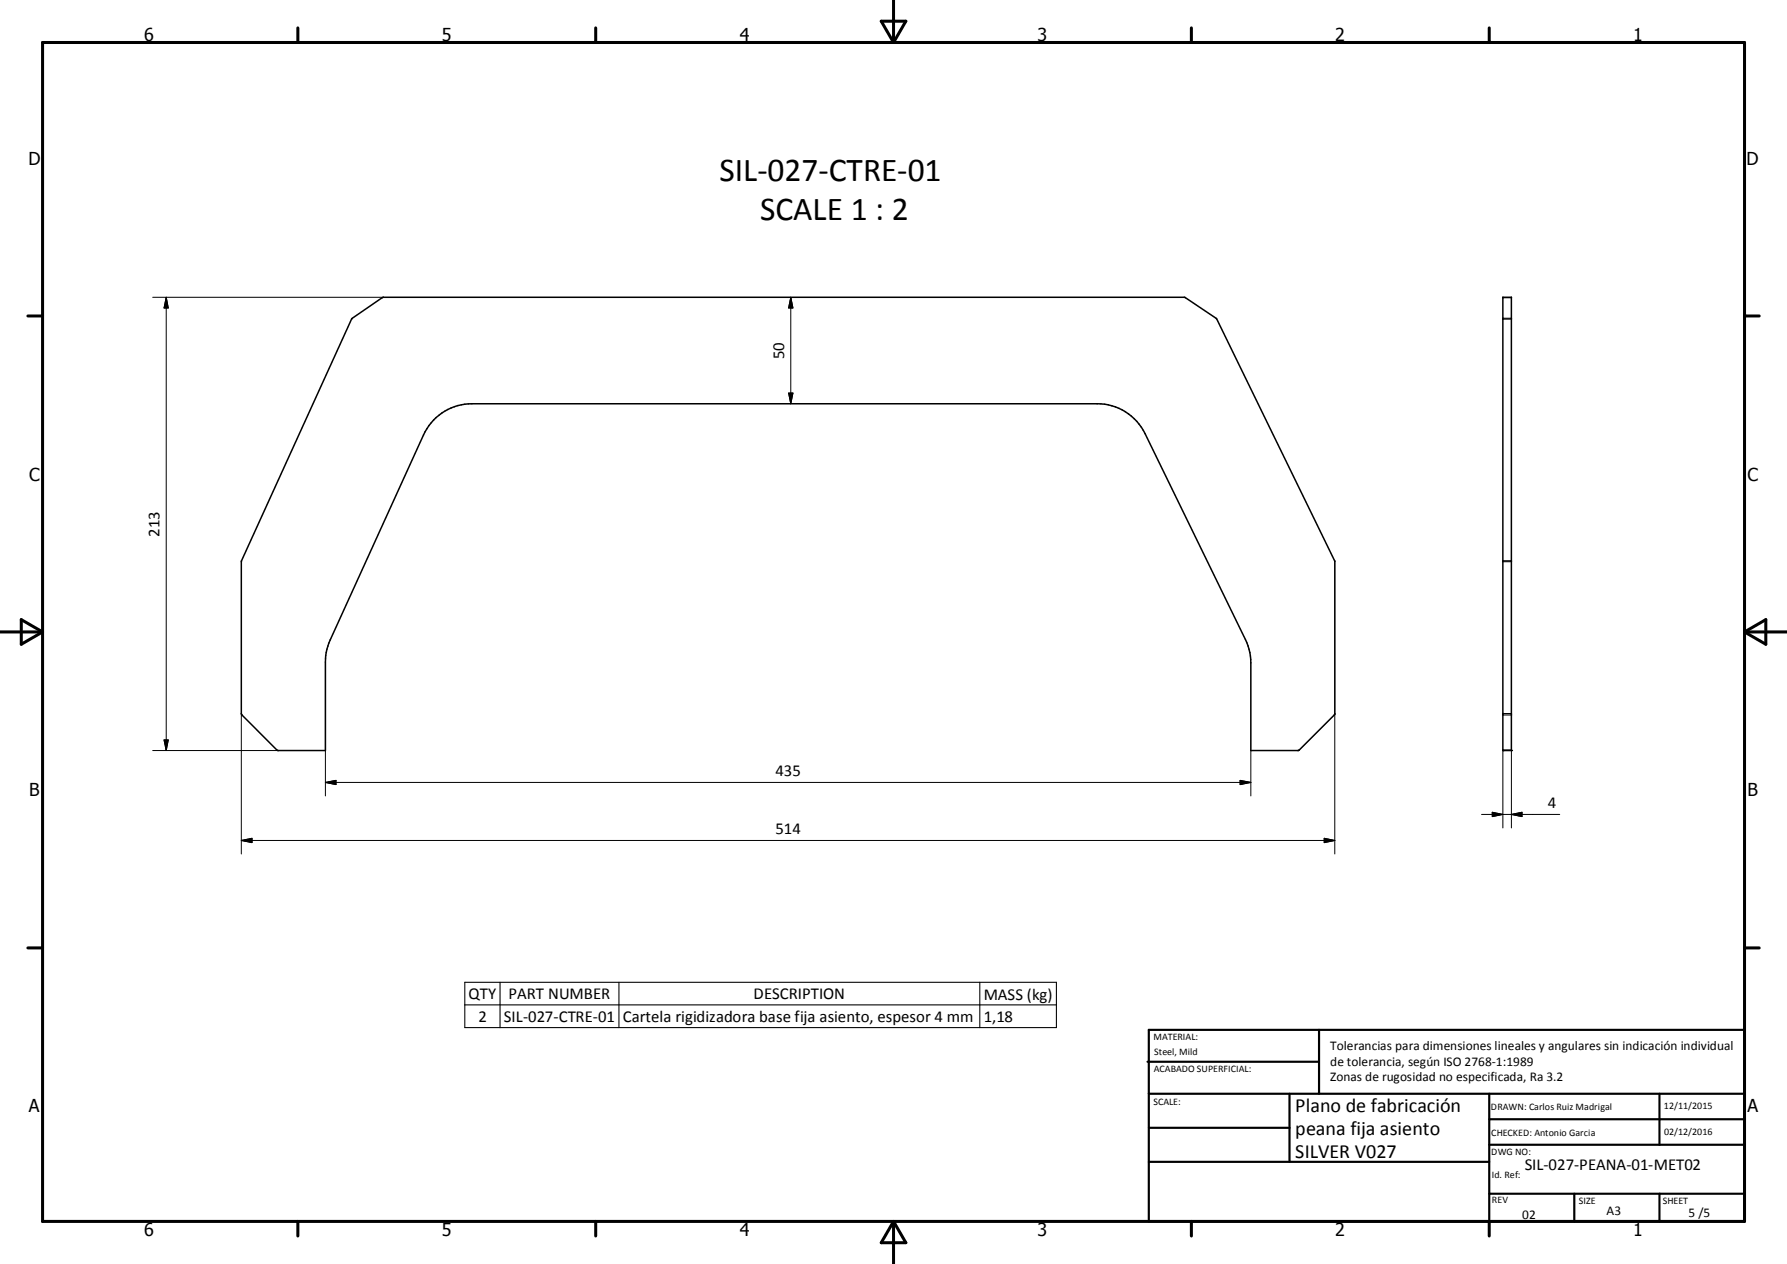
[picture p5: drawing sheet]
<svg xmlns="http://www.w3.org/2000/svg" width="420mm" height="297mm" viewBox="0 0 420 297" stroke-linecap="round" stroke-linejoin="round" font-family="sans-serif">
<path d="M82.7 74.9l7.4-5h188.4l7.5 5.1 27.7 56.9v35.9l-8.5 8.6h-11.2v-21.5l-.7-3.1-24.2-49.9a12.5 12.5 0 0 0-11.2-7h-147a12.5 12.5 0 0 0-11.3 7.3l-22.5 49.6-.5 2.3-.1 1.5v20.8l-11.3-.1-8.3-8.3-.2-.3v-35.7zM353.2 69.9h2.1v106.5h-2.1z" fill="none" stroke="#000" stroke-width=".36"/>
<g fill="none" stroke="#000" stroke-width=".25">
<path d="M353.2 70h2.1M353.2 74.8h2.1M353.2 75h2.1M353.2 131.8h2.1M353.2 132h2.1M353.2 167.7h2.1M353.2 168h2.1M353.2 176.2h2.1M109.3 230.8h139v10.7h-139zM109.3 236.1h139M117.5 230.8v10.7M145.5 230.8v10.7"/>
<path d="M230.3 230.8v10.7"/>
</g>
<g fill="#000">
<circle cx="353.2" cy="176.4" r=".18"/>
<circle cx="355.3" cy="176.4" r=".18"/>
</g>
<g fill="none" stroke="#000" stroke-width=".71">
<path d="M10 10h400v277h-400zM70 6.6v3.4M140 6.6v3.4M207.1 5h5.8l-2.9 5zM210 0v10M280 6.6v3.4M350 6.6v3.4M6.6 74.2h3.4M410 74.2h3.5M0 148.5h10M5 145.6l5 2.9-5 2.9zM410 148.5h10.1"/>
<path d="M410 148.5l5.1-2.9v5.8zM6.6 222.7h3.4M410 222.7h3.5M70 287v3.4M140 287v3.4M210 287v10M210 287l2.9 5h-5.8zM280 287v3.4M350 287v3.4"/>
</g>
<g fill="none" stroke="#000" stroke-width=".51">
<path d="M269.7 249.5h40.3M270 242h140v45h-140zM270 257h140M303.1 257v16M310 242v15M350 257v30M390.1 257v12M270 265h33.1M270 273h80M350 269h60M350 263h60M350 280.5h60"/>
<path d="M370 280.5v6.5M390.1 280.5v6.5"/>
</g>
<g fill="none" stroke="#000" stroke-width=".24">
<path d="M35.9 69.9h54.2M39.1 69.9v106.5M39.1 69.9l.4 2.5h-.9zM185.9 69.9l.5 2.5h-1zM185.9 69.9v25M185.4 92.4h1l-.5 2.5zM35.9 176.4h29.5M38.6 173.9h.9l-.4 2.5zM56.7 167.7v33M76.5 176.4v10.6M294 176.4v10.6M313.7 167.7v33"/>
<path d="M353.2 176.4v18.1M355.3 176.4v18.1M56.7 197.5h257M56.7 197.5l2.5-.5v1zM76.5 183.9h217.5M76.5 183.9l2.5-.5v1zM291.5 183.4l2.5 .5-2.5 .5zM311.3 197l2.4 .5-2.4 .5zM348.2 191.4h18.4M350.8 190.9l2.4 .5-2.4 .5zM355.3 191.4l2.4-.5v1z"/>
</g>
<path d="M39.1 69.9l.4 2.5h-.9zM185.9 69.9l.5 2.5h-1zM185.4 92.4h1l-.5 2.5zM38.6 173.9h.9l-.4 2.5zM56.7 197.5l2.5-.5v1zM76.5 183.9l2.5-.5v1zM291.5 183.4l2.5 .5-2.5 .5zM311.3 197l2.4 .5-2.4 .5zM350.8 190.9l2.4 .5-2.4 .5zM355.3 191.4l2.4-.5v1z" fill="#000" stroke="#000" stroke-width=".24"/>
<g font-size="7.9">
<text x="169.1" y="42.6">SIL-027-CTRE-01</text>
<text x="178.6" y="51.6">SCALE 1 : 2</text>
</g>
<g font-size="4.7">
<text x="304.5" y="261.2">Plano de fabricación</text>
<text x="304.5" y="266.6">peana fija asiento</text>
<text x="304.5" y="272">SILVER V027</text>
</g>
<g font-size="4.2">
<text x="33.9" y="9.6">6</text>
<text x="103.9" y="9.6">5</text>
<text x="173.9" y="9.6">4</text>
<text x="243.8" y="9.6">3</text>
<text x="313.9" y="9.6">2</text>
<text x="383.9" y="9.6">1</text>
<text x="6.7" y="38.7">D</text>
<text x="410.5" y="38.7">D</text>
<text x="6.9" y="112.9">C</text>
<text x="410.7" y="112.9">C</text>
<text x="6.9" y="187.1">B</text>
<text x="410.7" y="187.1">B</text>
<text x="6.8" y="261.4">A</text>
<text x="410.7" y="261.4">A</text>
<text x="33.9" y="290.4">6</text>
<text x="103.9" y="290.4">5</text>
<text x="173.9" y="290.4">4</text>
<text x="243.8" y="290.4">3</text>
<text x="313.9" y="290.4">2</text>
<text x="383.9" y="290.4">1</text>
</g>
<g font-size="3.9">
<text x="184.3" y="84.4" transform="rotate(-90 184.3 84.4)">50</text>
<text x="37.5" y="126.2" transform="rotate(-90 37.5 126.2)">213</text>
<text x="182.3" y="182.3">435</text>
<text x="363.8" y="189.8">4</text>
<text x="182.3" y="195.9">514</text>
<text x="110.2" y="234.7">QTY</text>
<text x="119.5" y="234.7">PART NUMBER</text>
<text x="177.1" y="234.7">DESCRIPTION</text>
<text x="231.2" y="234.9">MASS (kg)</text>
<text x="112.4" y="240">2</text>
<text x="118.4" y="240">SIL-027-CTRE-01</text>
<text x="146.4" y="240.1">Cartela rigidizadora base fija asiento, espesor 4 mm</text>
<text x="231.2" y="240">1,18</text>
<text x="358.4" y="274.9">SIL-027-PEANA-01-MET02</text>
</g>
<g font-size="3.1">
<text x="312.7" y="246.8">Tolerancias para dimensiones lineales y angulares sin indicación individual</text>
<text x="312.7" y="250.4">de tolerancia, según ISO 2768-1:1989</text>
<text x="312.7" y="254">Zonas de rugosidad no especificada, Ra 3.2</text>
<text x="357.8" y="286.5">02</text>
<text x="377.6" y="285.6">A3</text>
<text x="396.9" y="285.9">5 /5</text>
</g>
<g font-size="2.4">
<text x="271.1" y="244.4">MATERIAL:</text>
<text x="271.2" y="252">ACABADO SUPERFICIAL:</text>
<text x="271.3" y="248">Steel, Mild</text>
<text x="271.1" y="259.7">SCALE:</text>
<text x="350.4" y="260.8">DRAWN: Carlos Ruiz Madrigal</text>
<text x="391.1" y="260.6">12/11/2015</text>
<text x="350.5" y="267">CHECKED: Antonio Garcia</text>
<text x="391.2" y="266.7">02/12/2016</text>
<text x="350.5" y="271.4">DWG NO:</text>
<text x="350.7" y="276.9">Id. Ref:</text>
<text x="350.7" y="282.8">REV</text>
<text x="371.1" y="282.9">SIZE</text>
<text x="390.8" y="283">SHEET</text>
</g>
</svg>
